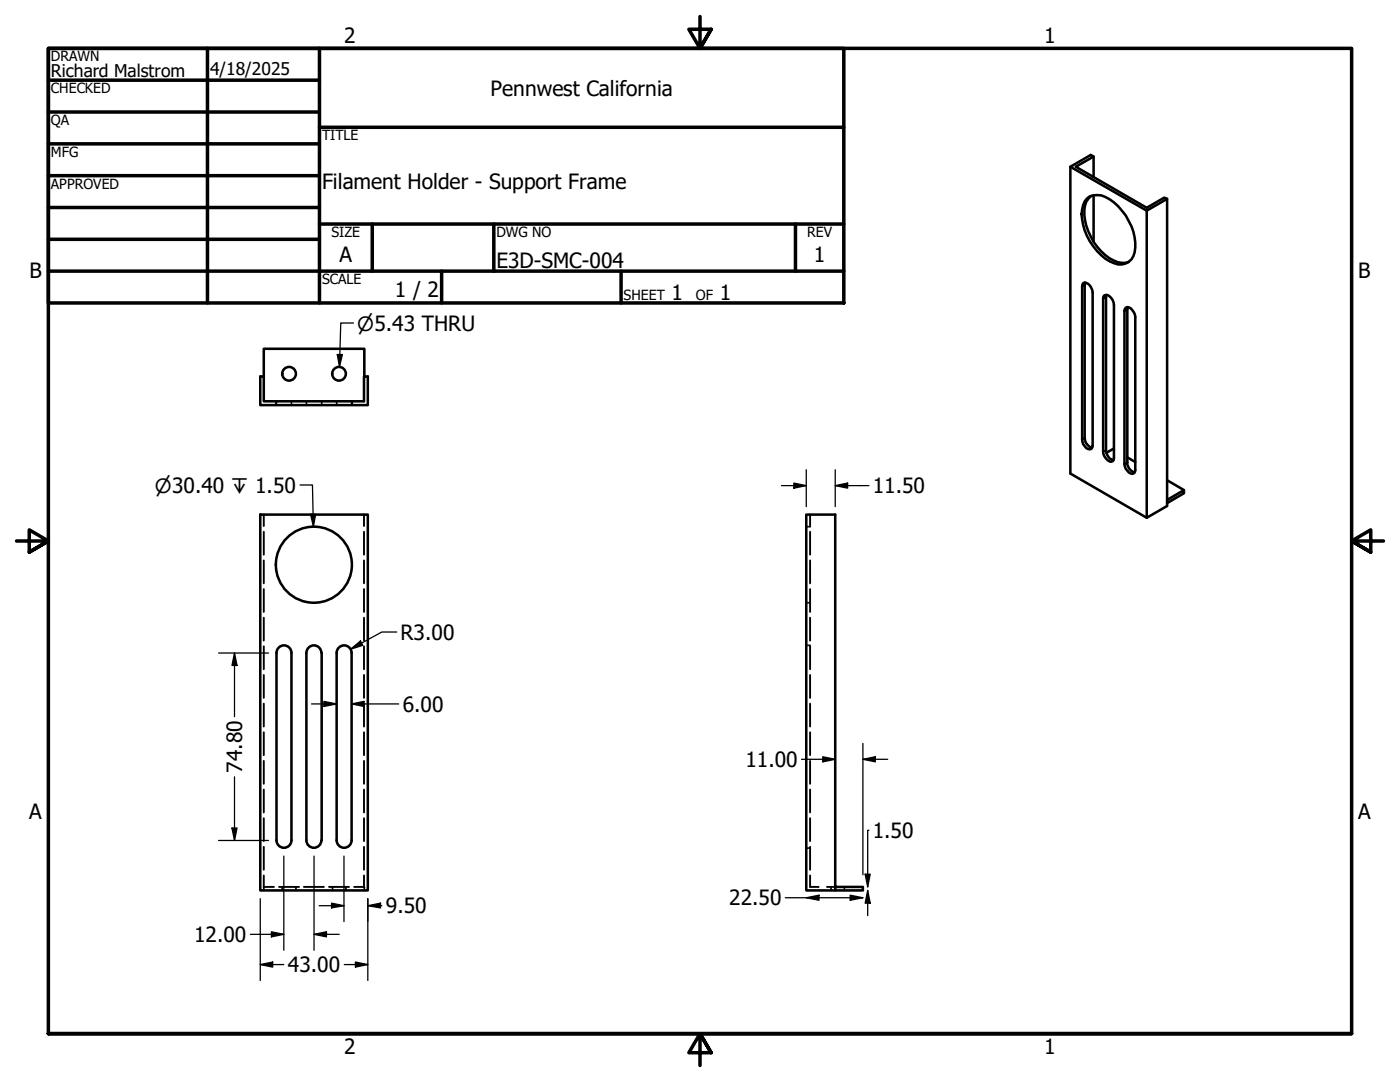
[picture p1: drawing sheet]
<svg xmlns="http://www.w3.org/2000/svg" width="279mm" height="216mm" viewBox="0 0 279 216" stroke-linecap="round" stroke-linejoin="round" font-family="sans-serif">
<!-- layer: Hidden (ANSI) -->
<g fill="none" stroke="#000" stroke-width=".38">
<path d="M55.1 80.1v.2M55.1 80.6v.2M55.2 80.1v.2M55.2 80.6v.2M58.2 80.1v.2M58.2 80.6v.2M61.2 80.1v.2M61.2 80.6v.2M64.2 80.1v.2M64.2 80.6v.2M67.2 80.1v.2M67.2 80.6v.2"/>
<path d="M70.2 80.1v.2M70.2 80.6v.2M70.3 80.1v.2M70.3 80.6v.2M52.6 102.7v2.3M52.6 106.1v4.6M52.6 111.8v4.6M52.6 117.5v4.6M72.6 102.7v2.3M72.6 106.1v4.6M72.6 111.8v4.6M72.6 117.5v4.6"/>
<path d="M160.9 105.1h.3M161.4 105.1h.3M161.7 102.7v2.3M161.7 106.1v4.6M161.7 111.8v4.6M161.7 117.5v4.6M52.6 123.3v4.5M52.6 129v4.5M52.6 134.7v4.6M72.6 123.3v4.5M72.6 129v4.5M72.6 134.7v4.6"/>
<path d="M160.9 120.3h.3M160.9 128.8h.3M161.4 120.3h.3M161.4 128.8h.3M161.7 123.3v4.5M161.7 129v4.5M161.7 134.7v4.6M52.6 140.4v4.6M52.6 146.1v4.6M52.6 151.8v4.6M52.6 157.5v4.6M72.6 140.4v4.6"/>
<path d="M72.6 146.1v4.6M72.6 151.8v4.6M72.6 157.5v4.6M161.7 140.4v4.6M161.7 146.1v4.6M161.7 151.8v4.6M161.7 157.5v4.6M52.6 163.3v4.5M52.6 169v4.5M52.6 174.7v2.3M52.6 177.4v.3M54.7 177h-2.1v.2"/>
<path d="M55.7 177h4M56.3 177v.2M56.3 177.4v.3M59.1 177v.2M59.1 177.4v.3M60.6 177h4M65.7 177h4M66.4 177v.2M66.4 177.4v.3M69 177v.2M69 177.4v.3M70.7 177h2v.2"/>
<path d="M72.6 163.3v4.5M72.6 169v4.5M72.6 174.7v2.3M72.7 177.4v.3M160.9 169.2h.3M161.4 169.2h.3M161.7 174.7v2.3h1.7M161.7 163.3v4.5M161.7 169v4.5M165 177h1.7M165.9 177v.2M165.9 177.4v.3"/>
<path d="M168.5 177v.2M168.5 177.4v.3"/>
</g>
<!-- layer: Visible (ANSI) -->
<g fill="none" stroke="#000" stroke-width=".51">
<path d="M213.6 33.3v61.2l15.3 8.8 4-2.3v-61.3l-.6-.3-3.4 2.1-14.2-8.2 3.5-2.1-.5-.3-4.1 2.4 15.3 8.7M216.9 39.6a3.7 3.7 0 0 1 4.5 .2 11.9 11.9 0 0 1 5.2 9.6 3 3 0 0 1-4.3 3.1 11.1 11.1 0 0 1-6.1-7.7 5.7 5.7 0 0 1 .7-5.2zM217.7 39.1a4.6 4.6 0 0 0-1.2 4.8 11.2 11.2 0 0 0 6.6 8.4l1.5 .2 .7-.2M218.2 31.2v4.1M218.2 38.9v9.2M232.9 39.7l-4 2.3v61.3M216.2 56.5a1.51 1.51 0 0 1 1.8 1.4l.1 31-.3 .6a1.01 1.01 0 0 1-1.3-.5l-.3-.4-.2-.9v-30.5zM216.5 56.4v31a2.11 2.11 0 0 0 1.4 1.9M220.4 58.9a1.62 1.62 0 0 1 1.8 1.5l.1 31-.2 .6a1.01 1.01 0 0 1-1.4-.5l-.5-.9v-.5v-30.5zM220.8 58.9l-.1 31a2.08 2.08 0 0 0 1.5 1.9M51.9 75.1h.7v5h20v-5h.8v5.7h-21.5zM52.6 75.1v-5.5h20.1v5.5"/>
<path d="M224.7 61.4a1.01 1.01 0 0 1 1.3 .5l.3 .5 .3 .8v30.6l-.3 .6a1.01 1.01 0 0 1-1.3-.5l-.3-.4-.3-.9v-30.6zM225 61.3v31a1.92 1.92 0 0 0 1.4 1.9M222.3 89.7l-.2-.1-1.3 .8M225 91.2l1.6 1M232.9 99.8l3.4-2v.6l-3.4 2M232.9 95.8l3.4 2M51.9 102.7h21.5v75h-21.5zM55.2 130.3a1.49 1.49 0 0 1 1.5-1.5 1.49 1.49 0 0 1 1.5 1.5M55.2 130.3v37.4a1.49 1.49 0 0 0 1.5 1.5 1.49 1.49 0 0 0 1.5-1.5v-37.4M61.2 130.3a1.49 1.49 0 0 1 1.4-1.5 1.49 1.49 0 0 1 1.5 1.5M61.2 130.3v37.4a1.49 1.49 0 0 0 1.4 1.5 1.49 1.49 0 0 0 1.5-1.5M64.2 130.3v37.4"/>
<path d="M67.2 130.3a1.49 1.49 0 0 1 1.5-1.5 1.49 1.49 0 0 1 1.5 1.5M67.2 130.3v37.4a1.49 1.49 0 0 0 1.5 1.5 1.49 1.49 0 0 0 1.5-1.5v-37.4M166.7 177h5.5v.7h-5.5v-75h-5.8v75h5.8"/>
<circle cx="57.7" cy="74.6" r="1.37"/>
<circle cx="67.7" cy="74.6" r="1.37"/>
<circle cx="62.6" cy="112.7" r="7.6"/>
</g>
<!-- layer: Visible Narrow (ANSI) -->
<path d="M216.5 56.8l-.5 .4M220.7 59.3l-.5 .3M225 61.7l-.6 .3M216.5 87.4l-.5 .3M220.7 89.9l-.5 .2M225 92.3l-.6 .3" fill="none" stroke="#000" stroke-width=".38"/>
<!-- layer: Border (ANSI) -->
<g fill="none" stroke="#000" stroke-width=".7">
<path d="M9.7 9.7h158.7v50.8h-158.7zM9.7 16h54.1M41.4 9.7v50.8M63.8 9.7v50.8M139.7 3.3v6.4l-2.2-3.9h4.4l-2.2 3.9 2.2-3.9M9.7 22.4h54.1M9.7 28.7h54.1M9.7 35.1h54.1M63.8 25.4h104.6M9.7 41.4h54.1M9.7 47.8h54.1M9.7 54.1h158.7"/>
<path d="M63.8 44.7h104.6M74.3 44.7v9.4M88.1 54.1v6.4M98.6 44.7v9.4M124 54.1v6.4M158.7 44.7v9.4M3.3 107.9h6.4l-3.9-2.2v4.5l3.9-2.3-3.9 2.3M276.1 107.9h-6.4l3.9-2.2v4.5l-3.9-2.3 3.9 2.3M9.7 206.2v-196.5h260v196.5h-260h260M141.9 210.1l-2.2-3.9 2.2 3.9h-4.4l2.2-3.9v6.4"/>
</g>
<!-- layer: Symbol (ANSI) -->
<path d="M67.3 70.7h1l-.5 2.5zM70.5 64.5h-2.5l-.2 8.7M59.9 96.8h2.5l.1 8.3M62 102.6h1l-.5 2.5z" fill="none" stroke="#000" stroke-width=".25"/>
<path d="M67.3 70.7h1l-.5 2.5zM62 102.6h1l-.5 2.5z" fill="#000"/>
<!-- layer: Dimension (ANSI) -->
<g fill="none" stroke="#000" stroke-width=".25">
<path d="M156 96.9h4.9M158.4 96.4l2.5 .5-2.5 .5zM160.9 93.7v7.4M166.7 96.9l2.5-.5v1zM166.7 96.9h6.7M166.7 93.7v7.4M43.6 130.3h10M46.8 130.3l.5 2.5h-1zM46.8 130.3v12.7M64.6 140l2.6 .5-2.6 .5zM70 129.5l1.9-1.6 .5 .9zM79.2 126.1h-3l-6.2 3.4"/>
<path d="M46.8 155v12.7M62.2 140.5h5M70.2 140.5l2.4-.5v1zM70.2 140.5h9.4M160 151.5h6.7M164.2 151l2.5 .5-2.5 .5zM166.7 148.3v27M172.2 151.5l2.5-.5v1zM172.2 151.5h5M172.2 148.3v26.3M43.6 167.7h10M46.3 165.2h1l-.5 2.5z"/>
<path d="M51.9 179.3v16.3M56.6 170.8v18.8M62.7 170.8v18.8M68.6 170.8v13.1M73.4 179.3v16.3M156.7 179.1h15.5M160.9 179.1l2.5-.5v1zM169.7 178.6l2.5 .5-2.5 .5zM172.7 174.4h1l-.5 2.6zM173.2 177.7l.5 2.5h-1zM173.2 177.7v5M173.4 165.7h-.2v11.3"/>
<path d="M50 186.4h6.6M51.9 192.5l2.5-.5v1zM51.9 192.5h4.7M54.2 185.9l2.4 .5-2.4 .5zM62.7 186.4l2.5-.5v1zM62.7 186.4h5M63.7 180.7h4.9M66.2 180.2l2.4 .5-2.4 .5zM68.7 192.5h4.7M70.9 192l2.5 .5-2.5 .5zM73.4 180.7l2.5-.5v1zM73.4 180.7h2.8"/>
</g>
<g fill="#000">
<path d="M158.4 96.4l2.5 .5-2.5 .5zM166.7 96.9l2.5-.5v1zM46.8 130.3l.5 2.5h-1zM70 129.5l1.9-1.6 .5 .9zM70.2 140.5l2.4-.5v1zM64.6 140l2.6 .5-2.6 .5zM164.2 151l2.5 .5-2.5 .5zM172.2 151.5l2.5-.5v1zM46.3 165.2h1l-.5 2.5zM160.9 179.1l2.5-.5v1zM169.7 178.6l2.5 .5-2.5 .5zM172.7 174.4h1l-.5 2.6z"/>
<path d="M54.2 185.9l2.4 .5-2.4 .5zM51.9 192.5l2.5-.5v1zM62.7 186.4l2.5-.5v1zM66.2 180.2l2.4 .5-2.4 .5zM70.9 192l2.5 .5-2.5 .5zM73.4 180.7l2.5-.5v1zM173.2 177.7l.5 2.5h-1z"/>
</g>
<g font-size="4.2">
<text x="68.7" y="8.6">2</text>
<text x="208.4" y="8.6">1</text>
<text x="97.9" y="19.1">Pennwest California</text>
<text x="64.3" y="37.7">Filament Holder - Support Frame</text>
<text x="67.8" y="52.2">A</text>
<text x="99.1" y="53.5">E3D-SMC-004</text>
<text x="162.4" y="52.2">1</text>
<text x="5.9" y="55.5">B</text>
<text x="78.8" y="59.3">1 / 2</text>
<text x="134" y="59.9">1</text>
<text x="143.6" y="59.9">1</text>
<text x="271.1" y="55.5">B</text>
<text x="174.2" y="98.4">11.50</text>
<text x="79.9" y="127.6">R3.00</text>
<text x="80.4" y="142">6.00</text>
<text x="48.3" y="154.2" transform="rotate(-90 48.3 154.2)">74.80</text>
<text x="148.8" y="153">11.00</text>
<text x="5.8" y="163.4">A</text>
<text x="174.2" y="167.2">1.50</text>
<text x="271" y="163.4">A</text>
<text x="77" y="182.2">9.50</text>
<text x="145.5" y="180.7">22.50</text>
<text x="38.7" y="188">12.00</text>
<text x="57.5" y="194">43.00</text>
<text x="68.7" y="210.3">2</text>
<text x="208.4" y="210.3">1</text>
</g>
<g font-size="3.9">
<text x="71.3" y="66">⌀5.43 THRU</text>
<text x="30.9" y="98.3">⌀30.40 ↧ 1.50</text>
</g>
<g font-size="3.5">
<text x="10.2" y="15.4">Richard Malstrom</text>
<text x="41.9" y="14.9">4/18/2025</text>
</g>
<g font-size="2.8">
<text x="10.2" y="12.2">DRAWN</text>
<text x="10.2" y="18.6">CHECKED</text>
<text x="10.2" y="25">QA</text>
<text x="64.3" y="27.9">TITLE</text>
<text x="10.2" y="31.3">MFG</text>
<text x="10.2" y="37.7">APPROVED</text>
<text x="66.2" y="47.3">SIZE</text>
<text x="99.1" y="47.3">DWG NO</text>
<text x="161.1" y="47.2">REV</text>
<text x="64.3" y="56.7">SCALE</text>
<text x="124.5" y="59.9">SHEET</text>
<text x="138.9" y="59.9">OF</text>
</g>
</svg>
